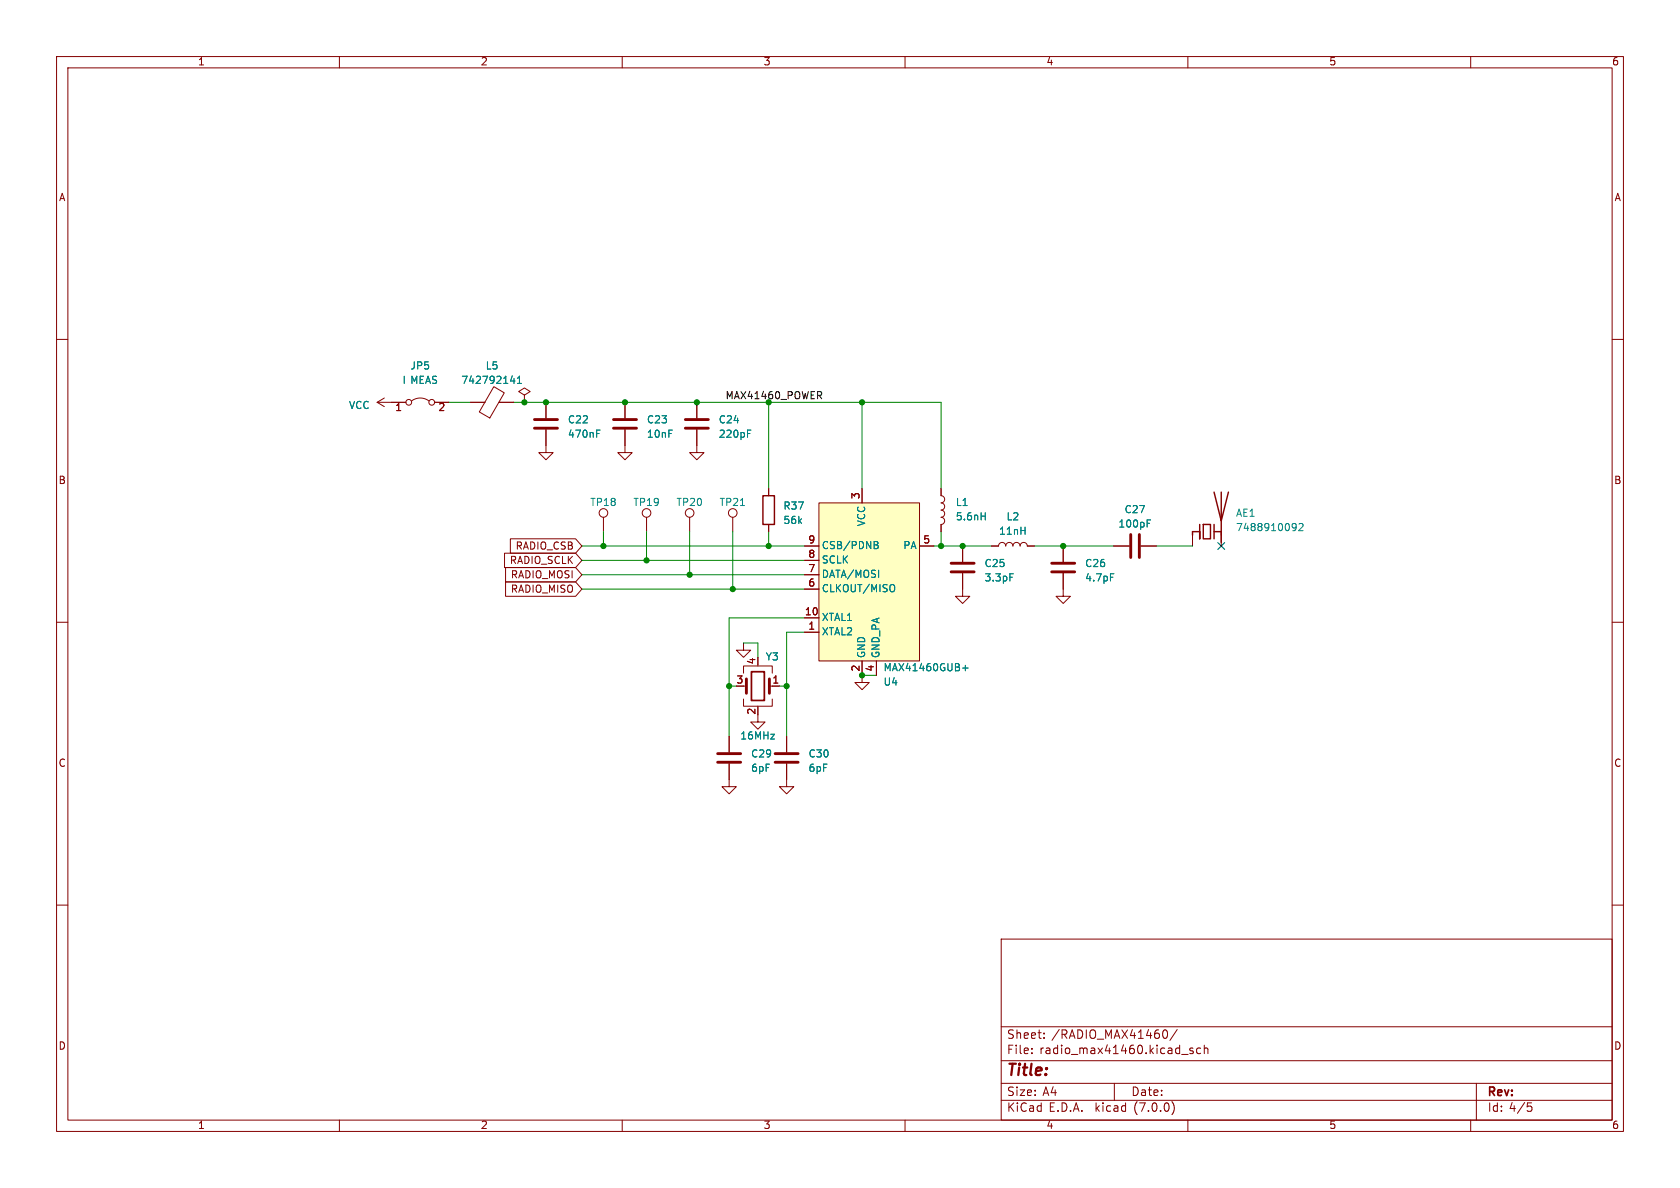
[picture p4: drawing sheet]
<svg xmlns="http://www.w3.org/2000/svg" width="297mm" height="210mm" viewBox="0 0 297 210" stroke-linecap="round" stroke-linejoin="round" font-family="sans-serif">
<g fill="none" stroke="#840000" stroke-width=".18">
<path d="M10 10h277v190h-277zM12 12h273v186h-273zM60 10v2M110 10v2M160 10v2M210 10v2M260 10v2M10 60h2M285 60h2M66.7 71.1h5.1M66.7 71.1l1.2 .8M67.9 70.4l-1.2 .7"/>
<path d="M72.8 70.9a2.54 2.54 0 0 1 3 0M76.8 71.1h2.6M83.2 71.1h2.5M87.3 68.4l1.9 1-2.6 4.5-1.9-1.1zM88.2 71.1h2.6M92.7 69.9l1-.7-1-.6-1 .6 1 .7v1.2M92.7 71.1h.1M96.5 75.9v4.1h1.3l-1.3 1.3-1.3-1.3h1.3M96.5 71.1v2.8M110.5 75.9v4.1h1.3l-1.3 1.3-1.3-1.3h1.3M110.5 71.1v2.8M123.2 75.9v4.1h1.3l-1.3 1.3-1.3-1.3h1.3"/>
<path d="M123.2 71.1v2.8M89.2 97.8h12.6l1.1 1.3-1.1 1.2h-12.6zM90.2 95.2h11.6l1.1 1.3-1.1 1.3h-11.6zM106.7 91.4v2.6M114.3 91.4v2.6M121.9 91.4v2.6M129.5 91.4v2.6M135.9 86.4v1.2M135.9 92.7v1.3M142.2 96.5h2.6M142.2 99.1h2.6M144.8 88.9h17.8v27.9h-17.8z"/>
<path d="M152.4 86.4v2.5M162.6 96.5h2.5M166.4 86.4v1.2a.64 .64 0 0 1 .6 .7 .64 .64 0 0 1-.6 .6 .64 .64 0 0 1 .6 .6 .64 .64 0 0 1-.6 .7 .64 .64 0 0 1 .6 .6 .64 .64 0 0 1-.6 .6 .64 .64 0 0 1 .6 .7 .64 .64 0 0 1-.6 .6v1.3M170.2 96.5v2.8M175.3 96.5h1.2a.64 .64 0 0 1 .7-.6 .64 .64 0 0 1 .6 .6 .64 .64 0 0 1 .6-.6 .64 .64 0 0 1 .7 .6 .64 .64 0 0 1 .6-.6 .64 .64 0 0 1 .6 .6 .64 .64 0 0 1 .7-.6 .64 .64 0 0 1 .6 .6h1.3M188 96.5v2.8M196.8 96.5h2.8M201.7 96.5h2.8M210.8 94v2.5M215.9 94v2.5M10 110h2M89.4 102.9h12.4l1.1 1.2-1.1 1.3h-12.4z"/>
<path d="M89.4 100.3h12.4l1.1 1.3-1.1 1.3h-12.4zM131.4 113.7v1.2h1.3l-1.3 1.3-1.2-1.3h1.2M131.4 119v-1.3h5.1v1.3M142.2 111.8h2.6M142.2 109.2h2.6M142.2 104.1h2.6M142.2 101.6h2.6M152.4 116.8v3.9h1.3l-1.3 1.2-1.3-1.2h1.3M154.9 116.8v2.6M170.2 101.3v4.1h1.2l-1.2 1.3-1.3-1.3h1.3M188 101.3v4.1h1.2l-1.2 1.3-1.3-1.3h1.3M285 110h2"/>
<path d="M128.9 135v4.1h1.3l-1.3 1.2-1.3-1.2h1.3M128.9 130.2v2.8M131.4 123.6v1.2h5.1v-1.2M131.4 121.3h.6M134 126.4v1.2h1.3l-1.3 1.3-1.3-1.3h1.3M134 124.8v.3M136 121.3h1.8M139.1 135v4.1h1.2l-1.2 1.2-1.3-1.2h1.3M139.1 130.2v2.8M10 160h2M285 160h2M177 166h108v32h-108z"/>
<path d="M60 198v2M110 198v2M160 198v2M177 194.5h108M177 191.5h108M177 187.5h108M177 181.5h108M182.4 186.1v.2M182.4 185.3v.2M184.6 183.4v.2M184.6 182.6v.2M197 191.5v3"/>
<path d="M205.9 182.1a.81 .81 0 0 1 .6 .6 .81 .81 0 0 1-.3 .8l-.3 .1M207.2 194.7a1.72 1.72 0 0 1 0 2.3M208.1 182l-1.3 1.9M208.9 186.4h1.1M210 198v2M210.9 185.3h-.4l-.2 .2 .1 .2 .5 .1v.4h-.6M212.3 185.3h-.5l-.3 .2v.5l.2 .2h.6M212.9 185.4l.2-.1h.4v1M212.9 184.8v1.5M260 198v2M261 191.5v6.5M270 195h.8"/>
<path d="M270.2 195.5h.3l.3 .3-.1 .6-.5 .1"/>
<circle cx="72.3" cy="71.1" r=".51"/>
<circle cx="76.3" cy="71.1" r=".51"/>
<circle cx="106.7" cy="90.7" r=".76"/>
<circle cx="114.3" cy="90.7" r=".76"/>
<circle cx="121.9" cy="90.7" r=".76"/>
<circle cx="129.5" cy="90.7" r=".76"/>
</g>
<path d="M132.8 118.7h2.3v5.1h-2.3z" fill="none" stroke="#840000" stroke-width=".3"/>
<g fill="none" stroke="#840000" stroke-width=".51">
<path d="M94.5 75.7h4.1M94.5 74.2h4.1M108.5 75.7h4M108.5 74.2h4M121.2 75.7h4M121.2 74.2h4M168.1 99.6h4.1M185.9 99.6h4.1M199.9 94.5v4.1M201.4 94.5v4.1M168.1 101.1h4.1M185.9 101.1h4.1"/>
<path d="M126.9 134.7h4M126.9 133.2h4M132 120v2.6M136 120v2.6M137 134.7h4.1M137 133.2h4.1"/>
</g>
<g fill="none" stroke="#008484" stroke-width=".18">
<path d="M90.3 67.4h.7M90.9 66.9v.9M91.5 67.8h.7M91.5 66.9l.3-.4v1.3M105.5 76h.6M132.2 76h.6M154.5 95.7l.6 .1 .1 .3-.2 .2M154.5 96.3h.5M155 96.3l.3 .3-.1 .3-.7 .1M173.5 91.2h.7M174.2 90.6v1.3M202.8 91.9h.6"/>
<path d="M228.7 92.5l.4 .2a.84 .84 0 0 1-.3 1.1M229.2 93.1l-.2 .2h-.3M229.6 92.7l.5-.2 .3 .4-.8 .9h.8M158 103.4a.9 .9 0 0 1 0 1.1M170.2 118.1h.9M170.7 117.6v1M178.5 101.4h.6M196.3 101.4h.6"/>
</g>
<path d="M134.9 87.6h2v5.1h-2zM212.1 92.7v2.6v-1.3h-1.3v.6M212.7 92.7h1.3v2.6h-1.3zM214.6 87l1.3 5.1 1.3-5.1M214.6 94h1.3M214.6 92.7v2.6M215.9 87v8.9" fill="none" stroke="#840000" stroke-width=".25"/>
<path d="M144.8 88.9h17.8v27.9h-17.8z" fill="#ffffc2" stroke="#ffffc2" stroke-width=".18"/>
<path d="M144.8 69.9l.5 .6M145.2 69.3v.5" fill="none" stroke="#000" stroke-width=".18"/>
<g fill="none" stroke="#008400" stroke-width=".18">
<path d="M79.4 71.1h3.8M90.8 71.1h75.6v15.3M135.9 71.1v15.3M152.4 71.1v15.3M102.9 96.5h39.3M102.9 99.1h39.3M106.7 94v2.5M114.3 94v5.1M121.9 94v7.6M129.5 94v10.1M135.9 94v2.5M165.1 96.5h10.2"/>
<path d="M166.4 94v2.5M182.9 96.5h13.9M204.5 96.5h6.3M102.9 104.1h39.3M102.9 101.6h39.3M131.4 113.7h2.6v2.5M142.2 111.8h-3.1v18.4M142.2 109.2h-13.3v21M152.4 119.4h2.5M128.9 121.3h1.3M137.8 121.3h1.3"/>
</g>
<path d="M215.3 95.9l1.2 1.2M216.5 95.9l-1.2 1.2" fill="none" stroke="#000084" stroke-width=".18"/>
<g fill="#008400" stroke="#008400" stroke-width=".18">
<circle cx="139.1" cy="121.3" r=".46"/>
<circle cx="106.7" cy="96.5" r=".46"/>
<circle cx="129.5" cy="104.1" r=".46"/>
<circle cx="121.9" cy="101.6" r=".46"/>
<circle cx="128.9" cy="121.3" r=".46"/>
<circle cx="123.2" cy="71.1" r=".46"/>
<circle cx="188" cy="96.5" r=".46"/>
<circle cx="135.9" cy="96.5" r=".46"/>
<circle cx="152.4" cy="119.4" r=".46"/>
<circle cx="166.4" cy="96.5" r=".46"/>
<circle cx="152.4" cy="71.1" r=".46"/>
<circle cx="170.2" cy="96.5" r=".46"/>
<circle cx="96.5" cy="71.1" r=".46"/>
<circle cx="114.3" cy="99.1" r=".46"/>
<circle cx="92.7" cy="71.1" r=".46"/>
<circle cx="110.5" cy="71.1" r=".46"/>
</g>
<text font-size="2.8" fill="#840000" x="178" y="190.8">Title:</text>
<g font-size="2.1" fill="#840000">
<text x="178" y="183.9">Sheet:</text>
<text x="185.9" y="183.9">/RADIO_MAX41460/</text>
<text x="178" y="186.6">File:</text>
<text x="183.8" y="186.6">radio_max41460.kicad_sch</text>
<text x="178" y="196.8">KiCad</text>
<text x="178" y="194">Size:</text>
<text x="184.3" y="194">A4</text>
<text x="185.4" y="196.8">E.D.A.</text>
<text x="193.7" y="196.8">kicad</text>
<text x="200" y="194">Date:</text>
<text x="200.6" y="196.8">(7.0.0)</text>
<text x="263" y="194.2">Rev:</text>
<text x="263" y="196.8">Id: 4/5</text>
</g>
<g font-size="1.8" fill="#840000">
<text x="35" y="11.8">1</text>
<text x="85" y="11.8">2</text>
<text x="135" y="11.8">3</text>
<text x="185" y="11.8">4</text>
<text x="235" y="11.8">5</text>
<text x="285" y="11.8">6</text>
<text x="10.4" y="35.8">A</text>
<text x="285.4" y="35.8">A</text>
<text x="69.8" y="73">1</text>
<text x="77.4" y="73">2</text>
<text x="10.3" y="85.8">B</text>
<text x="152.1" y="88.3" transform="rotate(-90 152.1 88.3)">3</text>
<text x="285.3" y="85.8">B</text>
<text x="90" y="100">RADIO_SCLK</text>
<text x="91" y="97.4">RADIO_CSB</text>
<text x="142.8" y="101.3">7</text>
<text x="142.8" y="98.8">8</text>
<text x="142.8" y="96.3">9</text>
<text x="163.2" y="96.3">5</text>
<text x="90.2" y="105.1">RADIO_MISO</text>
<text x="90.2" y="102.5">RADIO_MOSI</text>
<text x="142.8" y="103.9">6</text>
<text x="142.2" y="109">10</text>
<text x="142.8" y="111.5">1</text>
<text x="133.7" y="117.5" transform="rotate(-90 133.7 117.5)">4</text>
<text x="152.1" y="118.8" transform="rotate(-90 152.1 118.8)">2</text>
<text x="154.7" y="118.8" transform="rotate(-90 154.7 118.8)">4</text>
<text x="130.1" y="121">3</text>
<text x="136.5" y="121">1</text>
<text x="133.7" y="126.4" transform="rotate(-90 133.7 126.4)">2</text>
<text x="10.3" y="135.8">C</text>
<text x="285.3" y="135.8">C</text>
<text x="10.3" y="185.8">D</text>
<text x="285.3" y="185.8">D</text>
<text x="35" y="199.8">1</text>
<text x="85" y="199.8">2</text>
<text x="135" y="199.8">3</text>
<text x="185" y="199.8">4</text>
<text x="235" y="199.8">5</text>
<text x="285" y="199.8">6</text>
</g>
<g font-size="1.8" fill="#008484">
<text x="72.5" y="65.6">JP5</text>
<text x="85.8" y="65.6">L5</text>
<text x="71.1" y="68.1">I MEAS</text>
<text x="81.5" y="68.1">742792141</text>
<text x="61.6" y="72.6">VCC</text>
<text x="100.3" y="75.1">C22</text>
<text x="100.3" y="77.7">470nF</text>
<text x="114.3" y="75.1">C23</text>
<text x="114.3" y="77.7">10nF</text>
<text x="127" y="75.1">C24</text>
<text x="127" y="77.7">220pF</text>
<text x="104.3" y="89.7">TP18</text>
<text x="111.9" y="89.7">TP19</text>
<text x="119.5" y="89.7">TP20</text>
<text x="127.1" y="89.7">TP21</text>
<text x="168.9" y="89.7">L1</text>
<text x="138.4" y="90.4">R37</text>
<text x="138.4" y="92.9">56k</text>
<text x="153.2" y="93.2" transform="rotate(-90 153.2 93.2)">VCC</text>
<text x="168.9" y="92.3">5.6nH</text>
<text x="176.6" y="94.8">11nH</text>
<text x="177.9" y="92.3">L2</text>
<text x="197.7" y="93.5">100pF</text>
<text x="198.8" y="91">C27</text>
<text x="218.4" y="91.6">AE1</text>
<text x="218.4" y="94.2">7488910092</text>
<text x="145.3" y="99.9">SCLK</text>
<text x="145.3" y="97.3">CSB/PDNB</text>
<text x="159.6" y="97.3">PA</text>
<text x="174" y="100.5">C25</text>
<text x="191.8" y="100.5">C26</text>
<text x="145.3" y="105">CLKOUT/MISO</text>
<text x="145.3" y="102.4">DATA/MOSI</text>
<text x="174" y="103.1">3.3pF</text>
<text x="191.8" y="103.1">4.7pF</text>
<text x="145.3" y="112.6">XTAL2</text>
<text x="145.3" y="110">XTAL1</text>
<text x="135.3" y="117">Y3</text>
<text x="153.2" y="116.3" transform="rotate(-90 153.2 116.3)">GND</text>
<text x="155.8" y="116.3" transform="rotate(-90 155.8 116.3)">GND_PA</text>
<text x="156.1" y="118.9">MAX41460GUB+</text>
<text x="156.1" y="121.5">U4</text>
<text x="130.8" y="131">16MHz</text>
<text x="132.7" y="134.2">C29</text>
<text x="132.7" y="136.7">6pF</text>
<text x="142.9" y="134.2">C30</text>
<text x="142.9" y="136.7">6pF</text>
</g>
<text font-size="1.8" fill="#008400" x="128.3" y="70.8">MAX41460_POWER</text>
</svg>
